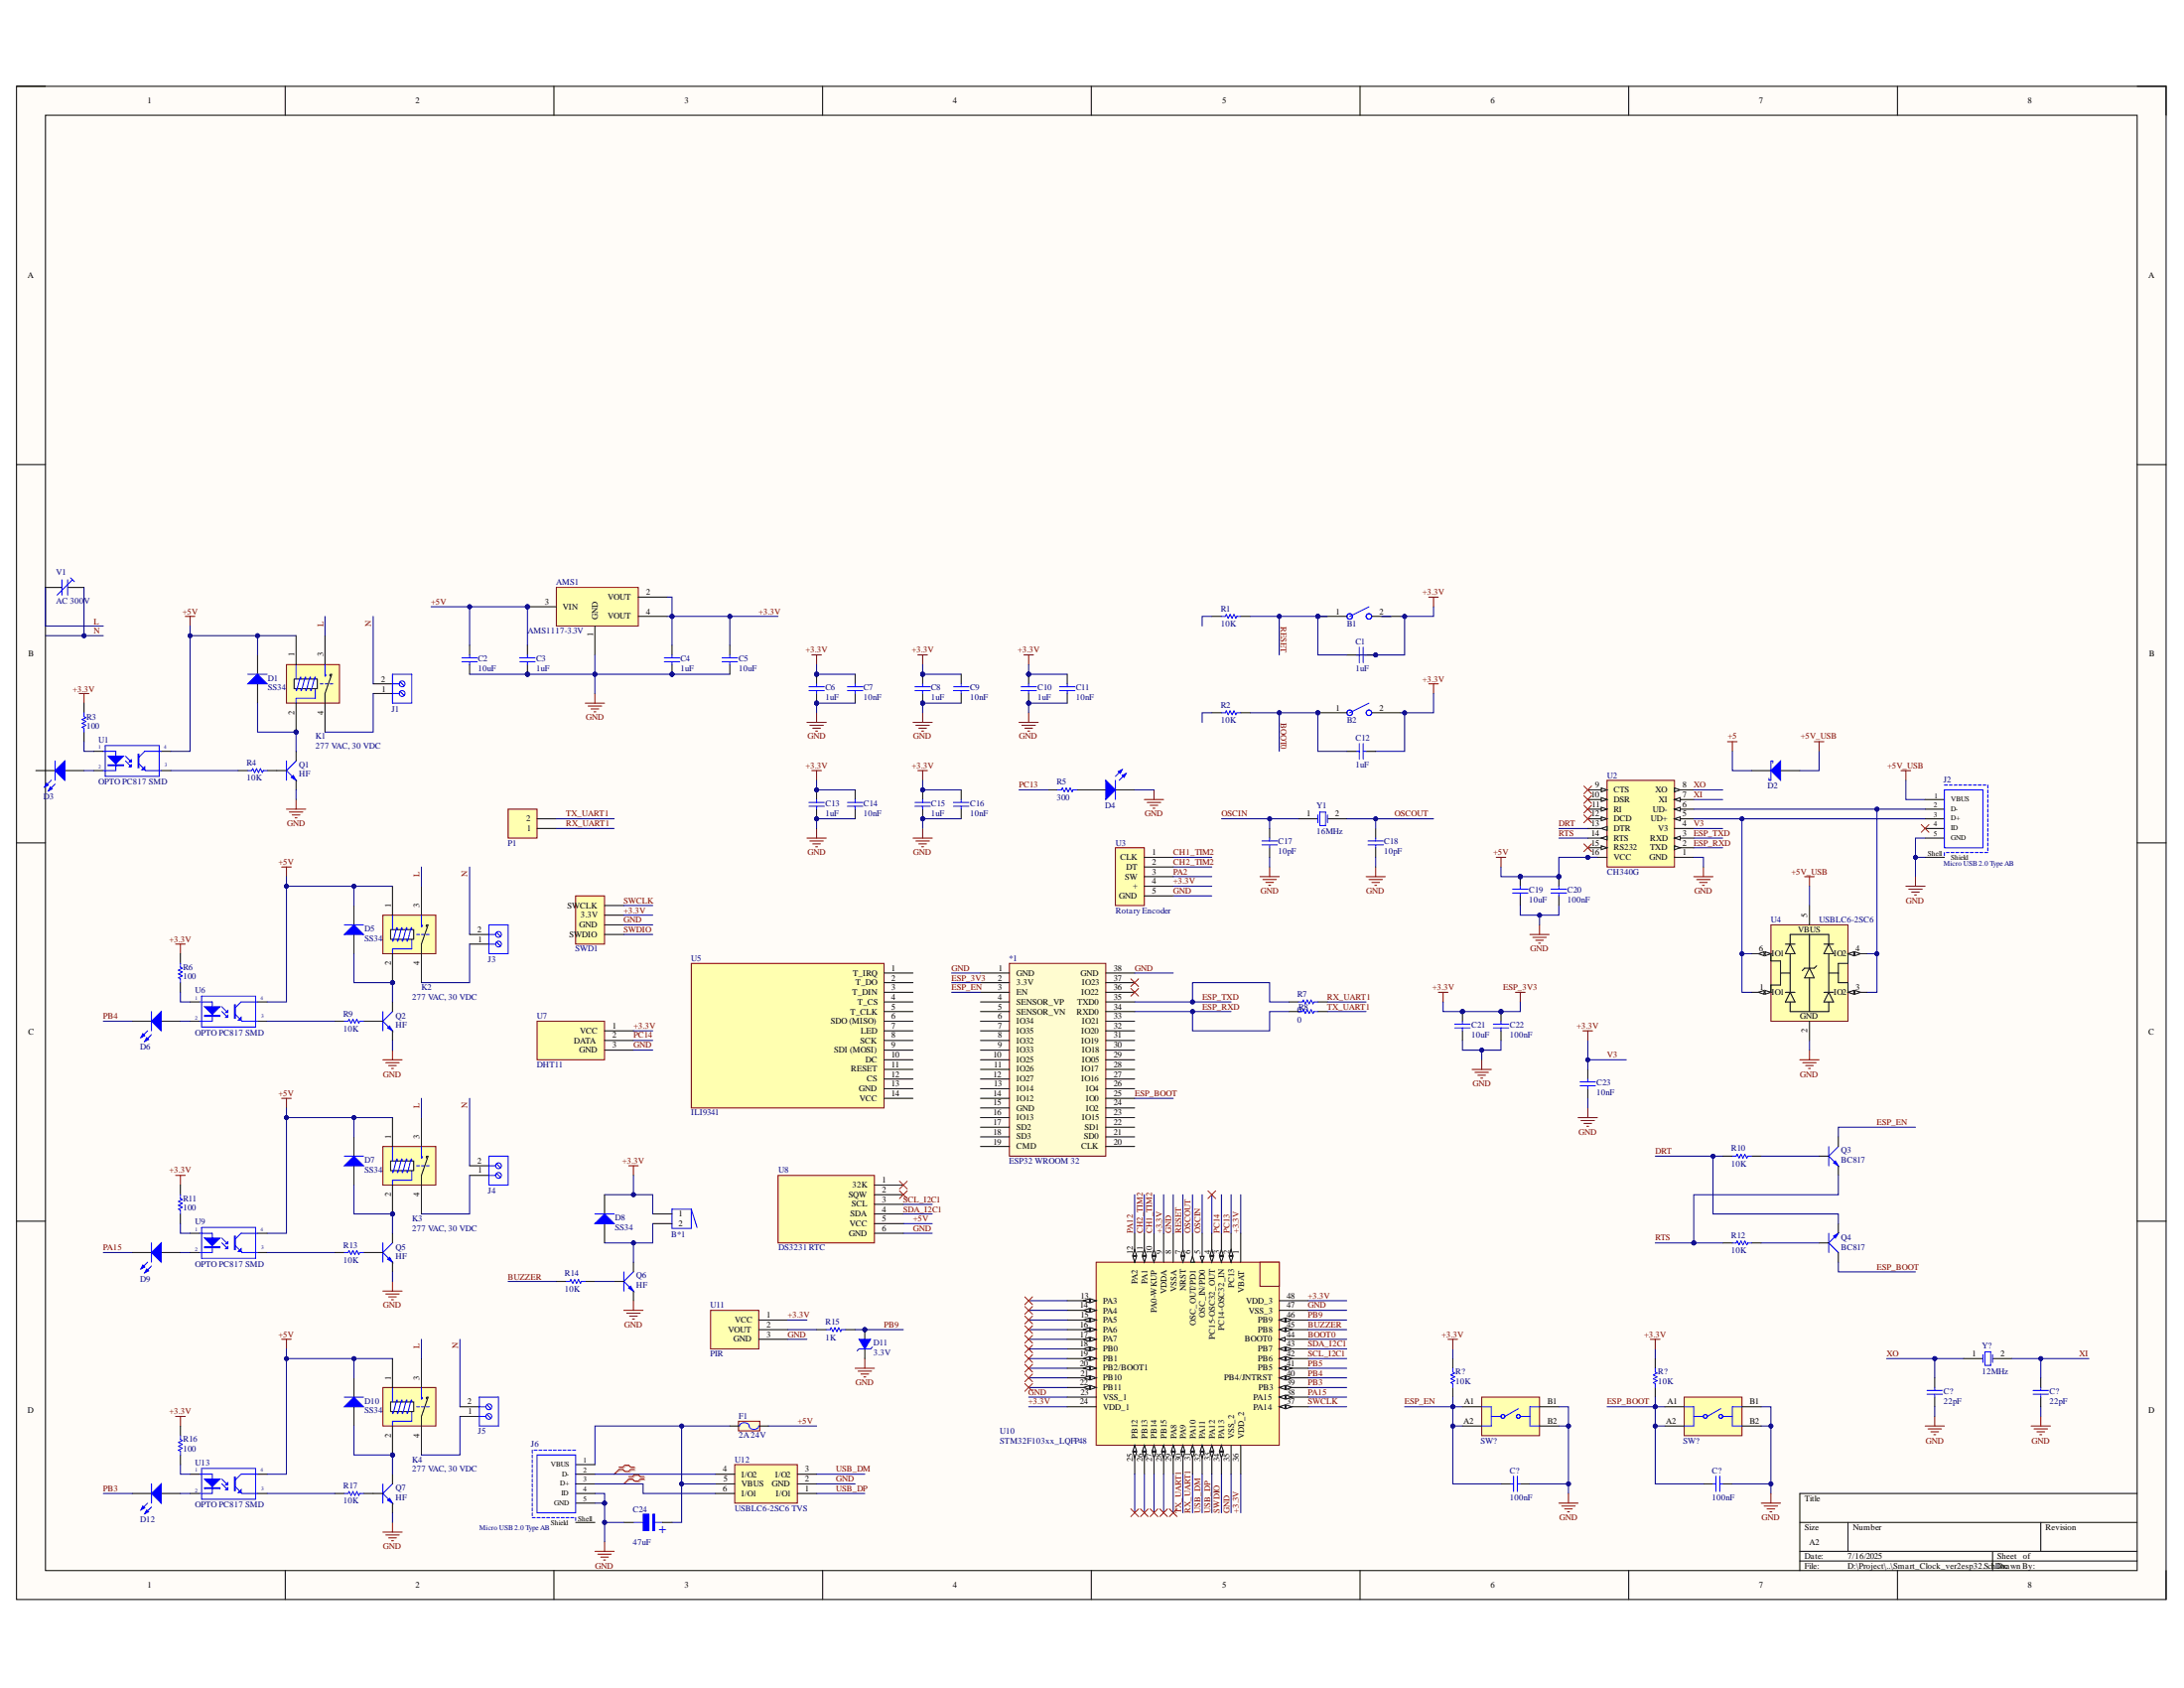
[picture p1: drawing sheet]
# Altium schematic sheet Smart_Clock_ver2esp32.SchDoc
size A2

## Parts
(Parts that share a designator on the sheet are numbered #1, #2 ... from top to bottom, then left to right.)
*1  ESP32 WROOM 32  [ESP32-WROOM-32D]
AMS1  AMS1117-3.3V  [SOT223]
B1  Button SMD 2 Pin 3x4mm  [BUTTON SMD 2 PIN]  (value not drawn)
B2  Button SMD 2 Pin 3x4mm  [BUTTON SMD 2 PIN]  (value not drawn)
B*1  Buzzer  [BUZZER]  (value not drawn)
C1  value 1uF  [CAP-SM-0805]  (hidden comment: Cap Non-Pol SMD)
C2  value 10uF  [CAP-SM-0805]  (hidden comment: Cap Non-Pol SMD)
C3  value 1uF  [CAP-SM-0805]  (hidden comment: Cap Non-Pol SMD)
C4  value 1uF  [CAP-SM-0805]  (hidden comment: Cap Non-Pol SMD)
C5  value 10uF  [CAP-SM-0805]  (hidden comment: Cap Non-Pol SMD)
C6  value 1uF  [CAP-SM-0805]  (hidden comment: Cap Non-Pol SMD)
C7  value 10nF  [CAP-SM-0805]  (hidden comment: Cap Non-Pol SMD)
C8  value 1uF  [CAP-SM-0805]  (hidden comment: Cap Non-Pol SMD)
C9  value 10nF  [CAP-SM-0805]  (hidden comment: Cap Non-Pol SMD)
C10  value 1uF  [CAP-SM-0805]  (hidden comment: Cap Non-Pol SMD)
C11  value 10nF  [CAP-SM-0805]  (hidden comment: Cap Non-Pol SMD)
C12  value 1uF  [CAP-SM-0805]  (hidden comment: Cap Non-Pol SMD)
C13  value 1uF  [CAP-SM-0805]  (hidden comment: Cap Non-Pol SMD)
C14  value 10nF  [CAP-SM-0805]  (hidden comment: Cap Non-Pol SMD)
C15  value 1uF  [CAP-SM-0805]  (hidden comment: Cap Non-Pol SMD)
C16  value 10nF  [CAP-SM-0805]  (hidden comment: Cap Non-Pol SMD)
C17  value 10pF  [CAP-SM-0805]  (hidden comment: Cap Non-Pol SMD)
C18  value 10pF  [CAP-SM-0805]  (hidden comment: Cap Non-Pol SMD)
C19  value 10uF  [CAP-SM-0805]  (hidden comment: Cap Non-Pol SMD)
C20  value 100nF  [CAP-SM-0805]  (hidden comment: Cap Non-Pol SMD)
C21  value 10uF  [CAP-SM-0805]  (hidden comment: Cap Non-Pol SMD)
C22  value 100nF  [CAP-SM-0805]  (hidden comment: Cap Non-Pol SMD)
C23  value 10nF  [CAP-SM-0805]  (hidden comment: Cap Non-Pol SMD)
C24  47uF  [tu nhom 6.3 (d)]
C?#1  value 22pF  [CAP-SM-0805]  (hidden comment: Cap Non-Pol SMD)
C?#2  value 22pF  [CAP-SM-0805]  (hidden comment: Cap Non-Pol SMD)
C?#3  value 100nF  [CAP-SM-0805]  (hidden comment: Cap Non-Pol SMD)
C?#4  value 100nF  [CAP-SM-0805]  (hidden comment: Cap Non-Pol SMD)
D1  SS34  [DIODE SMA]
D2  D Schottky  [SS34]  (value not drawn)
D3  LED SMD  [LED_0805_Blue]  (value not drawn)
D4  LED SMD  [LED_0603_Blue]  (value not drawn)
D5  SS34  [DIODE SMA]
D6  LED SMD  [LED_0805_Blue]  (value not drawn)
D7  SS34  [DIODE SMA]
D8  SS34  [DIODE SMA]
D9  LED SMD  [LED_0805_Blue]  (value not drawn)
D10  SS34  [DIODE SMA]
D11  3.3V  [DIODE ZENNER SMD SOD80]
D12  LED SMD  [LED_0805_Blue]  (value not drawn)
F1  2A 24V  [Cau chi tu phuc hoi 2A 24V SMD1812]
J1  10A, 300V  [691214110002]  (value not drawn)
J2  Micro USB 2.0 Type AB  [629105150921]
J3  10A, 300V  [691214110002]  (value not drawn)
J4  10A, 300V  [691214110002]  (value not drawn)
J5  10A, 300V  [691214110002]  (value not drawn)
J6  Micro USB 2.0 Type AB  [629105150921]
K1  277 VAC, 30 VDC  [HF46F]
K2  277 VAC, 30 VDC  [HF46F]
K3  277 VAC, 30 VDC  [HF46F]
K4  277 VAC, 30 VDC  [HF46F]
P1  Header 2  [JP2]  (value not drawn)
Q1  HF  [SOT-23]
Q2  HF  [SOT-23]
Q3  BC817  [SOT-23]
Q4  BC817  [SOT-23]
Q5  HF  [SOT-23]
Q6  HF  [SOT-23]
Q7  HF  [SOT-23]
R1  value 10K  [RES-SM-0805]  (hidden comment: RESISTOR SMD)
R2  value 10K  [RES-SM-0805]  (hidden comment: RESISTOR SMD)
R3  value 100  [RES-SM-0805]  (hidden comment: RESISTOR SMD)
R4  value 10K  [RES-SM-0805]  (hidden comment: RESISTOR SMD)
R5  value 300  [RES-SM-0805]  (hidden comment: RESISTOR SMD)
R6  value 100  [RES-SM-0805]  (hidden comment: RESISTOR SMD)
R7  value 0  [RES-SM-0805]  (hidden comment: RESISTOR SMD)
R8  value 0  [RES-SM-0805]  (hidden comment: RESISTOR SMD)
R9  value 10K  [RES-SM-0805]  (hidden comment: RESISTOR SMD)
R10  value 10K  [RES-SM-0805]  (hidden comment: RESISTOR SMD)
R11  value 100  [RES-SM-0805]  (hidden comment: RESISTOR SMD)
R12  value 10K  [RES-SM-0805]  (hidden comment: RESISTOR SMD)
R13  value 10K  [RES-SM-0805]  (hidden comment: RESISTOR SMD)
R14  value 10K  [RES-SM-0805]  (hidden comment: RESISTOR SMD)
R15  value 1K  [RES-SM-0805]  (hidden comment: RESISTOR SMD)
R16  value 100  [RES-SM-0805]  (hidden comment: RESISTOR SMD)
R17  value 10K  [RES-SM-0805]  (hidden comment: RESISTOR SMD)
R?#1  value 10K  [RES-SM-0805]  (hidden comment: RESISTOR SMD)
R?#2  value 10K  [RES-SM-0805]  (hidden comment: RESISTOR SMD)
SW?#1  430181038816  [WS-TASV_L4.5W4.5H3.8_430181038816]  (value not drawn)
SW?#2  430181038816  [WS-TASV_L4.5W4.5H3.8_430181038816]  (value not drawn)
SWD1  Header 4  [JP4]  (value not drawn)
U1  OPTO PC817 SMD  [SOP4]
U2  CH340G  [DSIP-16]
U3  Rotary Encoder  [Header 5 Pin]
U4  USBLC6-2SC6  [SOT95P280X145-6N]
U5  ILI9341  [ILI9341]
U6  OPTO PC817 SMD  [SOP4]
U7  DHT11  [DHT11]
U8  DS3231 RTC  [DS3231]
U9  OPTO PC817 SMD  [SOP4]
U10  STM32F103xx_LQFP48  [STM32_LQPF48]
U11  PIR  [PIR]
U12  USBLC6-2SC6 TVS  [SOT23-6]
U13  OPTO PC817 SMD  [SOP4]
V1  AC 300V  [Varistor]
Y1  16MHz  [WE-XTAL_HC49/4HSMX]
Y?  12MHz  [WE-XTAL_HC49/4HSMX]

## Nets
+3.3V: *1.2(3.3V) AMS1.2(VOUT) AMS1.4(VOUT) B1.2 B2.2 B*1.1 C1.2 C4.2 C5.2 C6.2 C7.2 C8.2 C9.2 C10.2 C11.2 C12.2 C13.2 C14.2 C15.2 C16.2 C21.2 C22.2 C23.2 D8.2(K) R3.2 R6.2 R11.2 R16.2 R?#1.2 R?#2.2 SWD1.3(3.3V) U2.4(V3) U3.4(+) U7.1(VCC) U10.1(VBAT) U10.9(VDDA) U10.24(VDD_1) U10.36(VDD_2) U10.48(VDD_3) U11.1(VCC)  [also labelled ESP_3V3, V3]
+5: D2.2(K)
+5V: AMS1.3(VIN) C2.2 C3.2 C19.2 C20.2 D1.2(K) D5.2(K) D7.2(K) D10.2(K) F1.2 K1.1(Coil) K2.1(Coil) K3.1(Coil) K4.1(Coil) U1.4(C) U2.16(VCC) U6.4(C) U8.5(VCC) U9.4(C) U13.4(C)
+5V_USB: D2.1(A) J2.1(VBUS) U4.5(VBUS)
GND: *1.1(GND) *1.38(GND) AMS1.1(GND) C2.1 C3.1 C4.1 C5.1 C6.1 C7.1 C8.1 C9.1 C10.1 C11.1 C13.1 C14.1 C15.1 C16.1 C17.2 C18.2 C19.1 C20.1 C21.1 C22.1 C23.1 C24.2 C?#1.2 C?#2.2 C?#3.2 C?#4.1 D4.2(K) D11.2(K) J2.5(GND) J2.Shell(Shield) J6.4(ID) J6.5(GND) Q1.2(E) Q2.2(E) Q5.2(E) Q6.2(E) Q7.2(E) SW?#1.B1 SW?#1.B2 SW?#2.B1 SW?#2.B2 SWD1.2(GND) U2.1(GND) U3.5(GND) U4.2(GND) U7.3(GND) U8.6(GND) U10.8(VSSA) U10.23(VSS_1) U10.35(VSS_2) U10.47(VSS_3) U11.3(GND) U12.2(GND)
BOOT0: B2.1 C12.1 R2.2 U10.44(BOOT0)
BUZZER: R14.1 U10.45(PB8)
CH1_TIM2: U3.1(CLK) U10.10(PA0-WKUP)
CH2_TIM2: U3.2(DT) U10.11(PA1)
DRT: Q4.2(E) R10.1 U2.13(DTR)
ESP_BOOT: *1.25(IO0) C?#4.2 Q4.3(C) R?#2.1 SW?#2.A1 SW?#2.A2
ESP_EN: *1.3(EN) C?#3.1 Q3.3(C) R?#1.1 SW?#1.A1 SW?#1.A2
ESP_RXD: *1.34(RXD0) R8.1 U2.2(TXD)
ESP_TXD: *1.35(TXD0) R7.1 U2.3(RXD)
L: K1.3(NO) K2.3(NO) K3.3(NO) K4.3(NO) V1.1
N: J1.2 J3.2 J4.2 J5.2 V1.2
OSCIN: C17.1 U10.5(OSC_IN/PD0) Y1.1(OSC1)
OSCOUT: C18.1 U10.6(OSC_OUT/PD1) Y1.2(OSC2)
PA2: U3.3(SW)
PA12: U10.12(PA2)
PA15: D9.2(K) U10.38(PA15)
PB3: D12.2(K) U10.39(PB3)
PB4: D6.2(K) U10.40(PB4/JNTRST)
PB5: U10.41(PB5)
PB9: D11.1(A) R15.2 U10.46(PB9)
PC13: R5.1 U10.2(PC13)
PC14: U7.2(DATA) U10.3(PC14-OSC32_IN)
RESET: B1.1 C1.1 R1.2 U10.7(NRST)
RTS: Q3.2(E) R12.1 U2.14(RTS)
RX_UART1: P1.1 R7.2 U10.31(PA10)
SCL_I2C1: U8.3(SCL) U10.42(PB6)
SDA_I2C1: U8.4(SDA) U10.43(PB7)
SWCLK: SWD1.4(SWCLK) U10.37(PA14)
SWDIO: SWD1.1(SWDIO) U10.34(PA13)
TX_UART1: P1.2 R8.2 U10.30(PA9)
USB_DM: U10.32(PA11) U12.3(I/O2)
USB_DP: U10.33(PA12) U12.1(I/O1)
XI: C?#2.1 U2.7(XI) Y?.2(OSC2)
XO: C?#1.1 U2.8(XO) Y?.1(OSC1)
NetB*1_2: B*1.2 D8.1(A) Q6.3(C)
NetC24_1: C24.1 F1.1 J6.1(VBUS) U12.5(VBUS)
NetD1_1: D1.1(A) K1.2(Coil) Q1.3(C)
NetD3_1: D3.1(A) U1.2(K)
NetD4_1: D4.1(A) R5.2
NetD5_1: D5.1(A) K2.2(Coil) Q2.3(C)
NetD6_1: D6.1(A) U6.2(K)
NetD7_1: D7.1(A) K3.2(Coil) Q5.3(C)
NetD9_1: D9.1(A) U9.2(K)
NetD10_1: D10.1(A) K4.2(Coil) Q7.3(C)
NetD12_1: D12.1(A) U13.2(K)
NetJ1_1: J1.1 K1.4
NetJ2_2: J2.2(D-) U2.6(UD-) U4.3(IO2) U4.4(IO2)
NetJ2_3: J2.3(D+) U2.5(UD+) U4.1(IO1) U4.6(IO1)
NetJ3_1: J3.1 K2.4
NetJ4_1: J4.1 K3.4
NetJ5_1: J5.1 K4.4
NetJ6_2: J6.2(D-) U12.4(I/O2)
NetJ6_3: J6.3(D+) U12.6(I/O1)
NetQ1_1: Q1.1(B) R4.1
NetQ2_1: Q2.1(B) R9.1
NetQ3_1: Q3.1(B) R10.2
NetQ4_1: Q4.1(B) R12.2
NetQ5_1: Q5.1(B) R13.1
NetQ6_1: Q6.1(B) R14.2
NetQ7_1: Q7.1(B) R17.1
NetR3_1: R3.1 U1.1(A)
NetR4_2: R4.2 U1.3(E)
NetR6_1: R6.1 U6.1(A)
NetR9_2: R9.2 U6.3(E)
NetR11_1: R11.1 U9.1(A)
NetR13_2: R13.2 U9.3(E)
NetR15_1: R15.1 U11.2(VOUT)
NetR16_1: R16.1 U13.1(A)
NetR17_2: R17.2 U13.3(E)

Not connected (* = marked no-connect by the designer): *1 4(SENSOR_VP) 5(SENSOR_VN) 6(IO34) 7(IO35) 8(IO32) 9(IO33) 10(IO25) 11(IO26) 12(IO27) 13(IO14) 14(IO12) 15(GND) 16(IO13) 17(SD2) 18(SD3) 19(CMD) 20(CLK) 21(SD0) 22(SD1) 23(IO15) 24(IO2) 26(IO4) 27(IO16) 28(IO17) 29(IO05) 30(IO18) 31(IO19) 32(IO20) 33(IO21) 36(IO22)* 37(IO23)*; D3 2(K); J2 4(ID)*; J6 Shell(Shield); R1 1; R2 1; U2 9(CTS)* 10(DSR)* 11(RI)* 12(DCD)* 15(RS232)*; U5 1(T_IRQ) 2(T_DO) 3(T_DIN) 4(T_CS) 5(T_CLK) 6(SDO_(MISO)) 7(LED) 8(SCK) 9(SDI_(MOSI)) 10(DC) 11(RESET) 12(CS) 13(GND) 14(VCC); U8 1(32K)* 2(SQW)*; U10 4(PC15-OSC32_OUT)* 13(PA3)* 14(PA4)* 15(PA5)* 16(PA6)* 17(PA7)* 18(PB0)* 19(PB1)* 20(PB2/BOOT1)* 21(PB10)* 22(PB11)* 25(PB12)* 26(PB13)* 27(PB14)* 28(PB15)* 29(PA8)*

## Layout directives
differential pair: NetJ6_2, NetJ6_3
